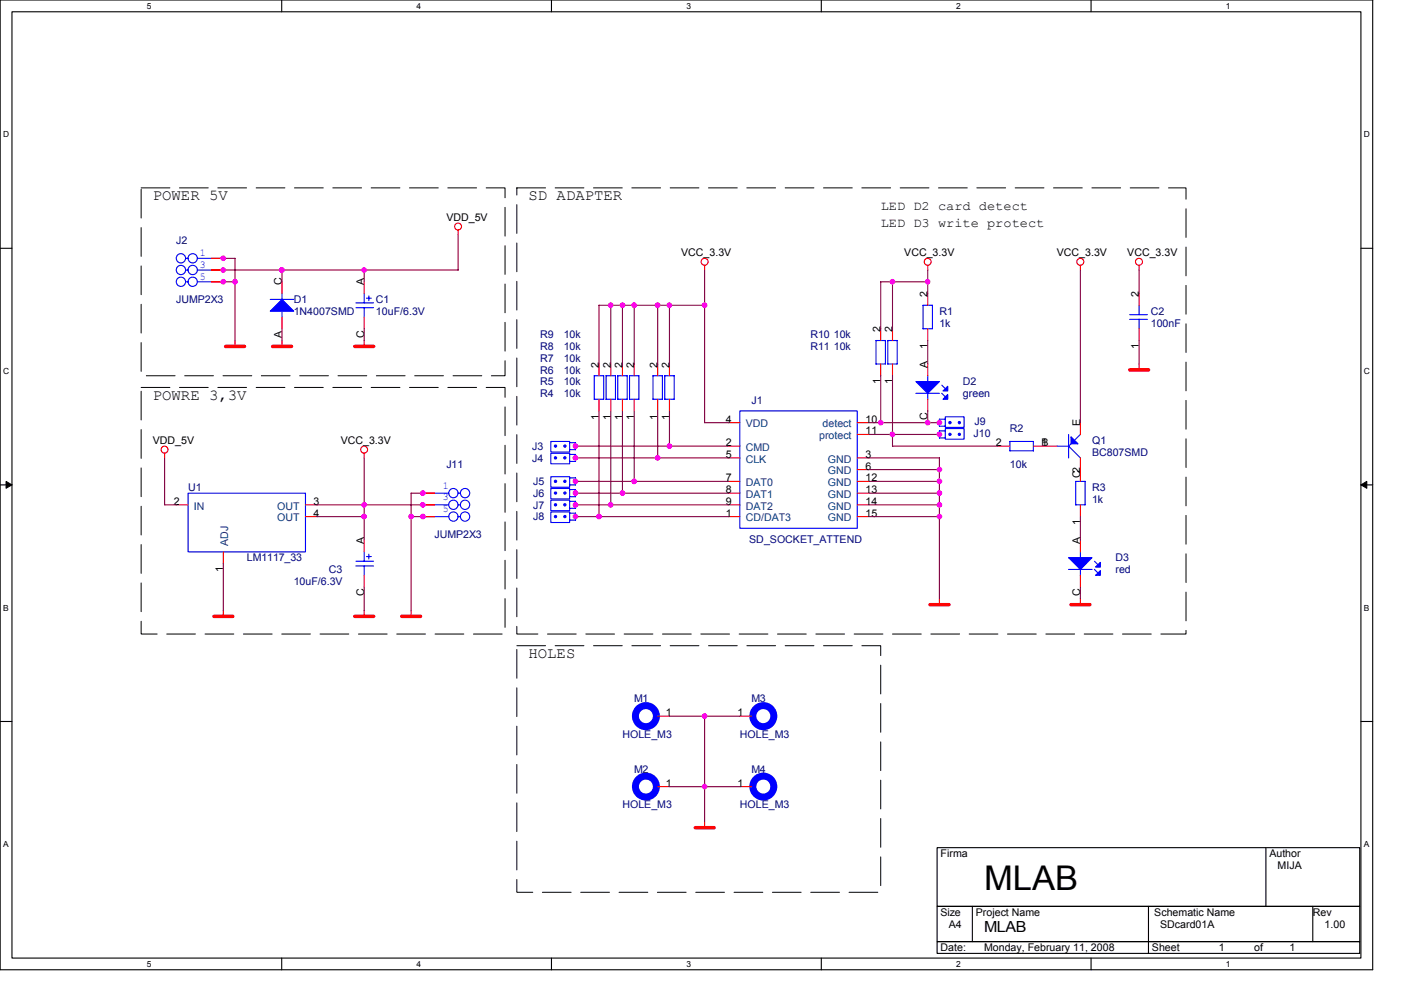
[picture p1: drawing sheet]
# OrCAD Capture schematic SDCARD01A.DSN
size A4; title: MLAB; rev: 1.00; note: SDcard01A

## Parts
C1  10uF/6.3V  [ELYTB]
C2  100nF  [C0805]
C3  10uF/6.3V  [ELYTB]
D1  1N4007SMD  [MELF]
D2  green  [LED3]
D3  red  [LED3]
J1  SD_SOCKET_ATTEND  [SD_SOCKET_ATTEND]
J2  JUMP2X3  [JUMP2X3/B]
J3  UNIPAD2  [UNIPAD2]
J4  UNIPAD2  [UNIPAD2]
J5  UNIPAD2  [UNIPAD2]
J6  UNIPAD2  [UNIPAD2]
J7  UNIPAD2  [UNIPAD2]
J8  UNIPAD2  [UNIPAD2]
J9  UNIPAD2  [UNIPAD2]
J10  UNIPAD2  [UNIPAD2]
J11  JUMP2X3  [JUMP2X3]
M1  HOLE_M3  [HOLE_M3]
M2  HOLE_M3  [HOLE_M3]
M3  HOLE_M3  [HOLE_M3]
M4  HOLE_M3  [HOLE_M3]
Q1  BC807SMD  [SOT23]
R1  1k  [R0805]
R2  10k  [R0805]
R3  1k  [R0805]
R4  10k  [R0805]
R5  10k  [R0805]
R6  10k  [R0805]
R7  10k  [R0805]
R8  10k  [R0805]
R9  10k  [R0805]
R10  10k  [R0805]
R11  10k  [R0805]
U1  LM1117_33  [SOT223]

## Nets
GND: C1.C C2.1 C3.C D1.A D3.C J1.3(GND) J1.6(GND) J1.12(GND) J1.13(GND) J1.14(GND) J1.15(GND) J2.1 J2.2 J2.5 J2.6 J11.1 J11.2 J11.5 J11.6 M1.1(PIN) M2.1(PIN) M3.1(PIN) M4.1(PIN) U1.1(ADJ)
VCC_3.3V: C2.2 C3.A J1.4(VDD) J11.3 J11.4 Q1.E R1.2 R4.2 R5.2 R6.2 R7.2 R8.2 R9.2 R10.2 R11.2 U1.3(OUT) U1.4(OUT)
VDD_5V: C1.A D1.C J2.3 J2.4 U1.2(IN)
N21927: J1.5(CLK) J4.1(X) J4.2(X) R5.1
N21937: J1.7(DAT0) J5.1(X) J5.2(X) R6.1
N21946: J1.1(CD/DAT3) J8.1(X) J8.2(X) R9.1
N21949: J1.9(DAT2) J7.1(X) J7.2(X) R8.1
N22107: J1.2(CMD) J3.1(X) J3.2(X) R4.1
N22110: J1.8(DAT1) J6.1(X) J6.2(X) R7.1
N22217: D2.A R1.1
N22220: D2.C J1.10(detect) J9.1(X) J9.2(X) R11.1
N22256: D3.A R3.1
N22423: J1.11(protect) J10.1(X) J10.2(X) R2.2 R10.1
N24073: Q1.C R3.2
N25230: Q1.B R2.1

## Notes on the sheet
- POWER 5V
- SD ADAPTER
- LED D2 card detect
  LED D3 write protect
- POWRE 3,3V
- HOLES
